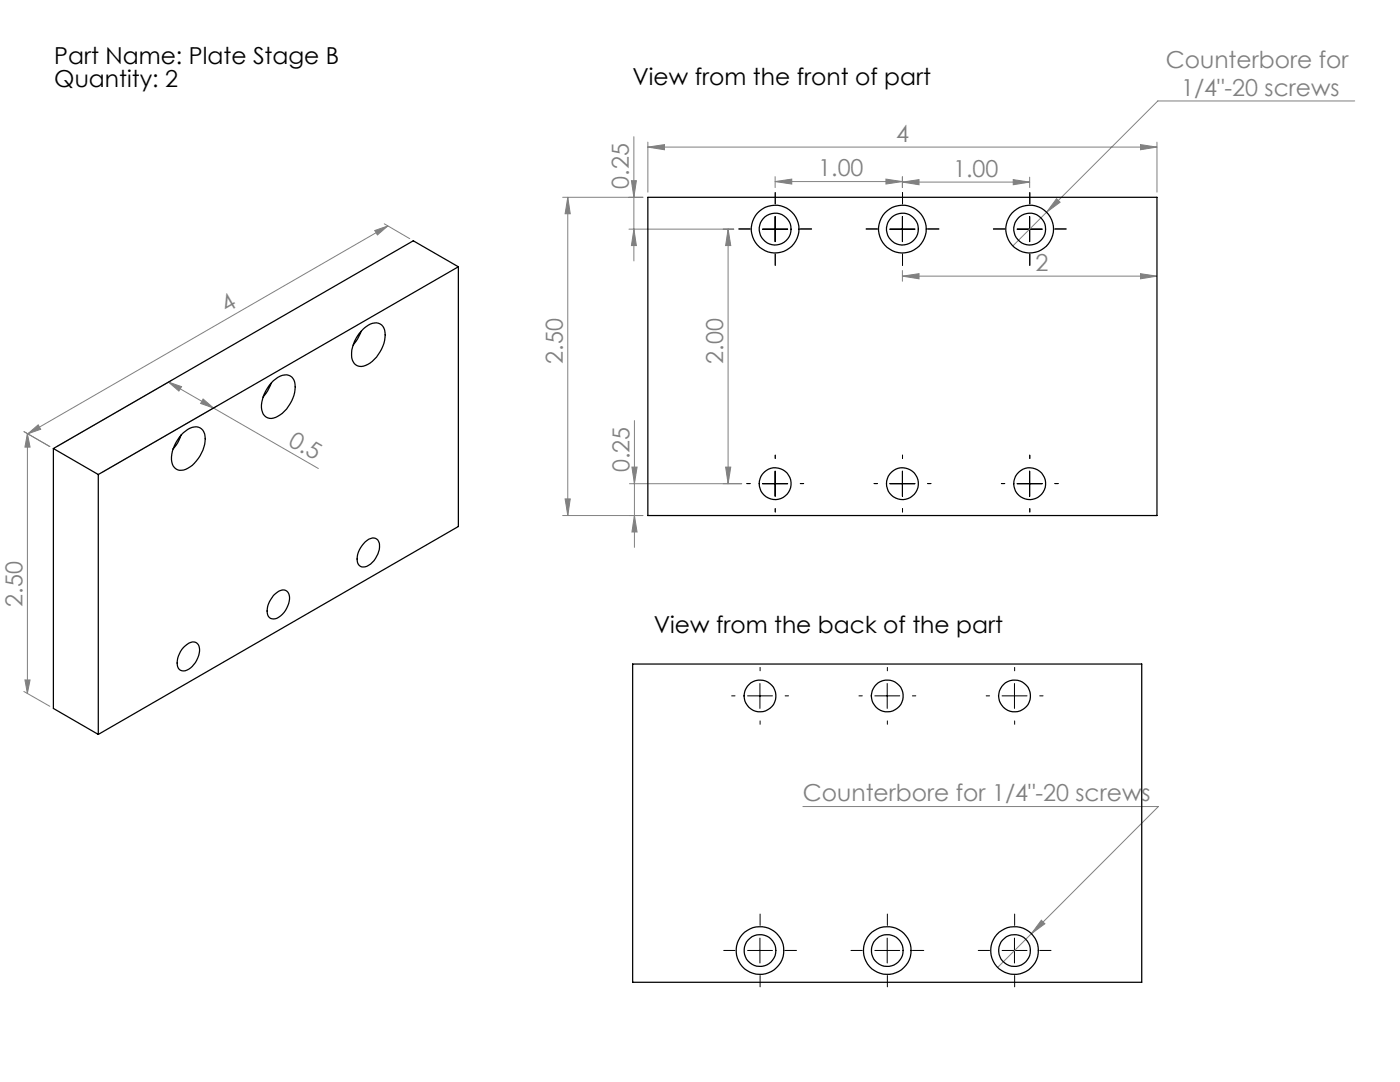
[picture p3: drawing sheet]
<svg xmlns="http://www.w3.org/2000/svg" width="279mm" height="216mm" viewBox="0 0 279 216" stroke-linecap="round" stroke-linejoin="round" font-family="sans-serif">
<g fill="none" stroke="#808080" stroke-width=".2">
<path d="M112.3 39.4h16M113.3 39.4l.5 3.3h-1zM113.3 39.4v63.5M126 36.1h1l-.5 3.3zM126.5 27.3v24.8M129.3 29.4l3.3-.5v1zM129.3 28.4v9.9M129.3 29.4h101.6M154.7 36.2l3.3-.5v1zM154.7 35.2v2.2M154.7 36.2h25.4M176.8 35.7l3.3 .5-3.3 .5z"/>
<path d="M180.1 36.3l3.3-.5v1.1zM180.1 35.2v2.2M180.1 36.3h25.4M202.2 35.8l3.3 .5-3.3 .6zM205.5 35.3v2.1M210.9 39.7l.7 .7-2.7 1.9zM227.6 28.9l3.3 .5-3.3 .5zM230.9 28.4v9.9M270.4 20.1h-39.3l-29 29M74.8 46l2.6-.9-2.1 1.8zM76.7 44.7l5.1 2.9M77.4 45.1l-71.9 41.5"/>
<path d="M125.5 45.7h20.9M126.5 45.7l.5 3.3h-1zM145.3 45.7l.5 3.3h-1zM145.3 45.7v50.8M180.1 55.1l3.3-.5v1zM180.1 54v2.1M180.1 55.1h50.8M227.6 54.6l3.3 .5-3.3 .5zM33.6 76.2l9 5.2M33.6 76.2l2.6 1-.5 .8zM34.3 75.8l-22.9 13.3M40.5 79.6l2.1 1.8-2.6-.9z"/>
<path d="M4.8 86.1l5.1 3M5.5 86.5l.5 2.7h-1zM5.5 86.5v51.9M5.5 86.6l2.1-1.8 .5 .9zM42.6 81.4l20.9 12.1M43.3 81l-23 13.3M112.8 99.6h1l-.5 3.3zM125.6 96.5h22.4M126.1 93.2h1l-.5 3.3zM126.6 83.9v25.3M144.8 93.2h1l-.5 3.3zM112.3 102.9h16"/>
<path d="M126.6 102.9l.5 3.3h-1zM4.8 138l5.1 2.9M5 135.7h1l-.5 2.7zM160.2 160.9h71l-32.1 32.1M207.8 183.6l.7 .7-2.7 2z"/>
</g>
<g fill="none" stroke="#000" stroke-width=".2" stroke-dasharray="15.2 1.3 1.3 1.3">
<path d="M149.7 45.7h-2.2M154.7 40.7v-2.3M154.7 50.7v2.3M159.7 45.7h2.3M175.1 45.7h-2.2M180.1 40.7v-2.3M180.1 50.7v2.3M185.1 45.7h2.3M200.5 45.7h-2.2M205.5 40.7v-2.3M205.5 50.7v2.3M210.5 45.7h2.3"/>
<path d="M149.7 96.5h-.7M154.7 91.5v-.7M159.7 96.5h.7M175.1 96.5h-.7M180.1 91.5v-.7M185.1 96.5h.7M200.5 96.5h-.7M205.5 91.5v-.7M210.5 96.5h.7M154.7 101.5v.7M180.1 101.5v.7M205.5 101.5v.7"/>
<path d="M146.7 138.9h-.7M151.7 133.9v-.7M156.7 138.9h.7M172.1 138.9h-.7M177.1 133.9v-.7M182.1 138.9h.7M197.5 138.9h-.7M202.5 133.9v-.7M207.5 138.9h.7M151.7 143.9v.6M177.1 143.9v.6M202.5 143.9v.6"/>
<path d="M146.7 189.7h-2.3M151.7 184.7v-2.3M151.7 194.7v2.2M156.7 189.7h2.3M172.1 189.7h-2.3M177.1 184.7v-2.3M177.1 194.7v2.2M182.1 189.7h2.3M197.5 189.7h-2.3M202.5 184.7v-2.3M202.5 194.7v2.2M207.5 189.7h2.3"/>
</g>
<g fill="none" stroke="#000" stroke-width=".2">
<path d="M152.2 45.7h5M154.7 43.2v5M177.6 45.7h5M180.1 43.2v5M203 45.7h5M205.5 43.2v5M152.2 96.5h5M154.7 94v5M177.6 96.5h5M180.1 94v5M203 96.5h5M205.5 94v5"/>
<path d="M149.2 138.9h5M151.7 136.4v5M174.6 138.9h5M177.1 136.4v5M200 138.9h5M202.5 136.4v5M149.2 189.7h5M151.7 187.2v5M174.6 189.7h5M177.1 187.2v5M200 189.7h5M202.5 187.2v5"/>
</g>
<g fill="#808080">
<path d="M40.5 79.6l2.1 1.8-2.6-.9zM33.6 76.2l2.6 1-.5 .8z"/>
<path d="M129.3 29.4l3.3-.5v1zM227.6 28.9l3.3 .5-3.3 .5zM154.7 36.2l3.3-.5v1zM176.8 35.7l3.3 .5-3.3 .5zM180.1 36.3l3.3-.5v1.1zM202.2 35.8l3.3 .5-3.3 .6zM180.1 55.1l3.3-.5v1zM227.6 54.6l3.3 .5-3.3 .5zM210.9 39.7l-2 2.6 2.7-1.9zM207.8 183.6l-2 2.7 2.7-2z"/>
<path d="M5.5 86.6l2.1-1.8 .5 .9zM74.8 46l2.6-.9-2.1 1.8z"/>
<path d="M112.8 99.6h1l-.5 3.3zM113.3 39.4l.5 3.3h-1zM144.8 93.2h1l-.5 3.3zM145.3 45.7l.5 3.3h-1zM126.5 45.7l.5 3.3h-1zM126 36.1h1l-.5 3.3z"/>
<path d="M126.1 93.2h1l-.5 3.3zM126.6 102.9l.5 3.3h-1zM5.5 86.5l.5 2.7h-1zM5 135.7h1l-.5 2.7z"/>
</g>
<g fill="none" stroke="#000" stroke-width=".25">
<path d="M129.3 39.4h101.6v63.5h-101.6zM91.5 53.2v51.9l-71.9 41.4M91.5 53.2l-71.9 41.5M91.5 53.2l-9-5.2-71.8 41.5M54.1 76.5l-.7 1.5-.9 1.2M54.5 76a2.86 2.86 0 0 1 3.7-.8 4.3 4.3 0 0 1 0 4.8 5.7 5.7 0 0 1-4.1 3.5 2 2 0 0 1-1.9-2.1 7.6 7.6 0 0 1 2.3-5.4zM72.1 66.1l-.7 1.5-.9 1.3M72.5 65.6a2.81 2.81 0 0 1 3.7-.8 4.3 4.3 0 0 1 0 4.8 5.7 5.7 0 0 1-4.1 3.5 2.08 2.08 0 0 1-1.9-2.7 7.3 7.3 0 0 1 2.3-4.8zM10.7 89.5v51.9l8.9 5.1M10.7 89.5l8.9 5.2M19.6 94.7v51.8M36.1 86.8l-.6 1.6-1 1.2"/>
<path d="M36.6 86.4a2.83 2.83 0 0 1 3.6-.8 3.8 3.8 0 0 1 .3 4.2 6.5 6.5 0 0 1-3.9 4 1.93 1.93 0 0 1-2.4-2.1 7.6 7.6 0 0 1 2.4-5.3zM54.6 118.8a2.17 2.17 0 0 1 2.6-.9 2.5 2.5 0 0 1 .2 3 3.5 3.5 0 0 1-3.1 2.6 1.76 1.76 0 0 1-.9-2.5l.4-.9zM72.9 108.1a1.58 1.58 0 0 1 2.7 0 4.5 4.5 0 0 1-2.7 5 1.31 1.31 0 0 1-1.6-1.6 5 5 0 0 1 1.6-3.4zM36.6 129.2a2.17 2.17 0 0 1 2.7-.9 2.5 2.5 0 0 1 .2 3 3.5 3.5 0 0 1-3.2 2.5 1.78 1.78 0 0 1-.8-2.4l.5-1.4zM126.3 132.5h101.6v63.5h-101.6z"/>
<circle cx="154.7" cy="45.7" r="3.2"/>
<circle cx="154.7" cy="45.7" r="4.8"/>
<circle cx="180.1" cy="45.7" r="3.2"/>
<circle cx="180.1" cy="45.7" r="4.8"/>
<circle cx="205.5" cy="45.7" r="3.2"/>
<circle cx="205.5" cy="45.7" r="4.8"/>
<circle cx="154.7" cy="96.5" r="3.2"/>
<circle cx="180.1" cy="96.5" r="3.2"/>
<circle cx="205.5" cy="96.5" r="3.2"/>
<circle cx="151.7" cy="138.9" r="3.2"/>
<circle cx="177.1" cy="138.9" r="3.2"/>
<circle cx="202.5" cy="138.9" r="3.2"/>
<circle cx="151.7" cy="189.7" r="3.2"/>
<circle cx="151.7" cy="189.7" r="4.8"/>
<circle cx="177.1" cy="189.7" r="3.2"/>
<circle cx="177.1" cy="189.7" r="4.8"/>
<circle cx="202.5" cy="189.7" r="3.2"/>
<circle cx="202.5" cy="189.7" r="4.8"/>
</g>
<g font-size="4.7">
<text x="10.8" y="12.8">Part Name: Plate Stage B</text>
<text x="10.8" y="17.4">Quantity: 2</text>
<text x="126.2" y="16.9">View from the front of part</text>
<text x="130.5" y="126.3">View from the back of the part</text>
</g>
<g font-size="4.7" fill="#808080">
<text x="232.7" y="13.6">Counterbore for</text>
<text x="235.7" y="19.1">1/4&quot;-20 screws</text>
<text x="178.8" y="28.3">4</text>
<text x="163.3" y="35.2">1.00</text>
<text x="190.2" y="35.3">1.00</text>
<text x="125.5" y="37.6" transform="rotate(-90 125.5 37.6)">0.25</text>
<text x="206.7" y="54.1">2</text>
<text x="45.2" y="62.5" transform="rotate(-30 45.2 62.5)">4</text>
<text x="112.3" y="72.6" transform="rotate(-90 112.3 72.6)">2.50</text>
<text x="144.3" y="72.6" transform="rotate(-90 144.3 72.6)">2.00</text>
<text x="57.3" y="88.7" transform="rotate(30 57.3 88.7)">0.5</text>
<text x="125.6" y="94.2" transform="rotate(-90 125.6 94.2)">0.25</text>
<text x="4.5" y="121" transform="rotate(-90 4.5 121)">2.50</text>
<text x="160.2" y="159.9">Counterbore for 1/4&quot;-20 screws</text>
</g>
</svg>
